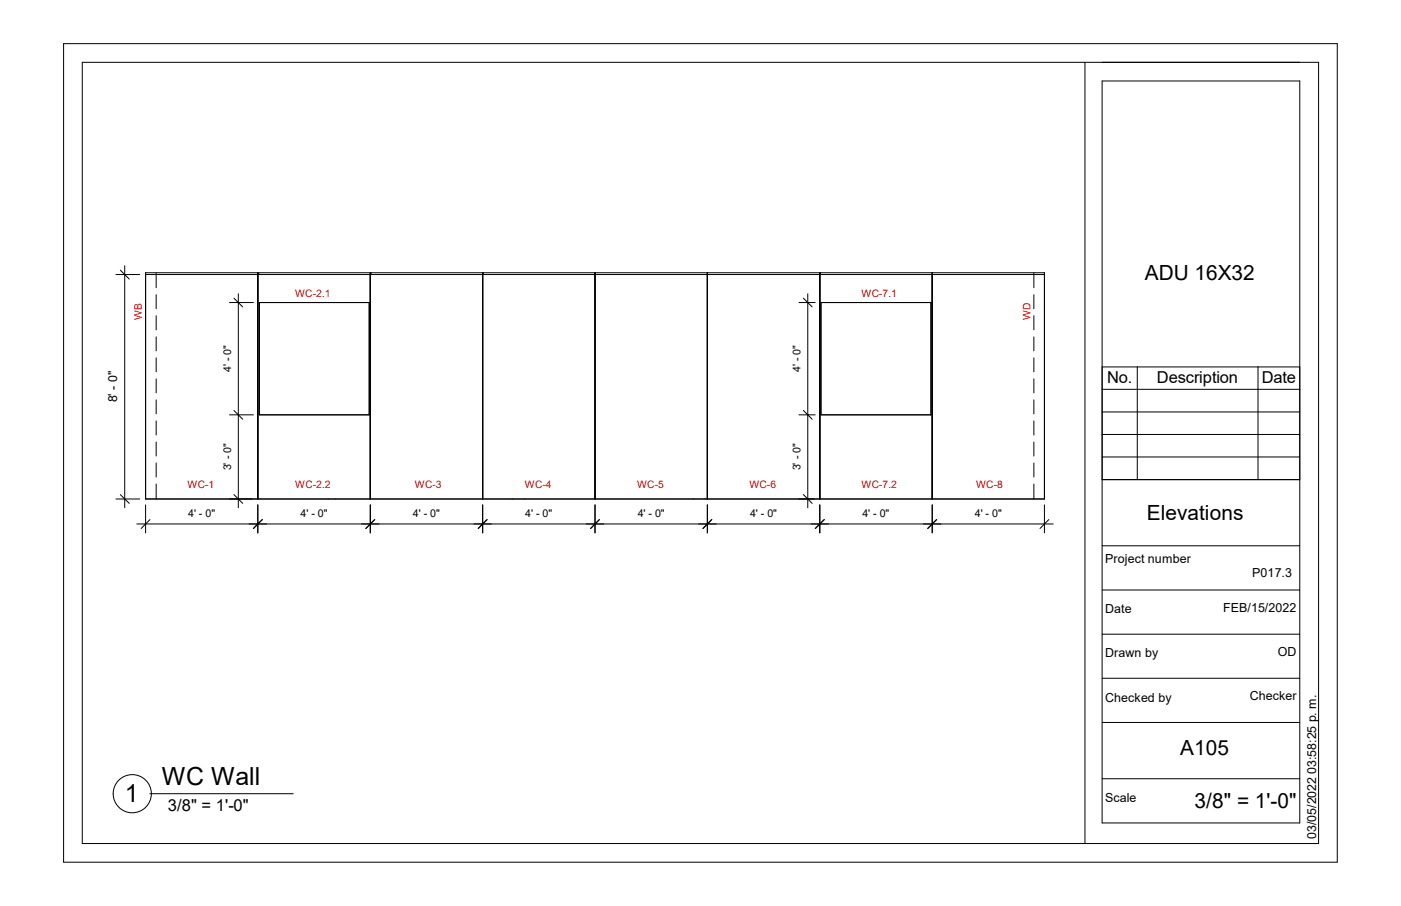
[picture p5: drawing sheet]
<svg xmlns="http://www.w3.org/2000/svg" width="432mm" height="279mm" viewBox="0 0 432 279" stroke-linecap="round" stroke-linejoin="round" font-family="sans-serif">
<g fill="none" stroke="#000" stroke-width=".31">
<path d="M44.9 84.1h34.5v69.8h-34.5zM44.9 84.7h34.5M48.1 84.2v4.5M48.1 90.9v4.3M48.1 97.4v4.3M79.7 84.7v-.6h34.4v69.8h-34.6v-69.2h34.6M79.9 93.3h33.9v34.6h-33.9zM114.3 84.7v-.6h34.4v69.8h-34.5v-69.2h34.5M148.9 84.7v-.6h34.4v69.8h-34.5v-69.2h34.5M183.4 84.7h34.6M183.5 84.1h34.5v69.8h-34.6zM218.1 84.1h34.5v69.8h-34.5z"/>
<path d="M218.1 84.7h34.5M252.9 84.7v-.6h34.4v69.8h-34.6v-69.2h34.6M253 93.3h33.9v34.6h-33.9zM287.4 84.1h34.5v69.8h-34.5zM287.4 84.7h34.5M318.6 84.2v4.5M318.6 90.9v4.3M318.6 97.4v4.3M48.1 103.9v4.3M48.1 110.4v4.3M48.1 116.8v4.4M318.6 103.9v4.3"/>
<path d="M318.6 110.4v4.3M318.6 116.8v4.4M48.1 123.3v4.3M48.1 129.8v4.4M48.1 136.3v4.3M318.6 123.3v4.3M318.6 129.8v4.4M318.6 136.3v4.3M48.1 142.8v4.3M48.1 149.3v4.6M318.6 142.8v4.3M318.6 149.3v4.6"/>
</g>
<g fill="#fff">
<path d="M57.8 147.7h5.4v3.6h-5.4z"/>
<path d="M63.2 147.7h1.1v3.6h-1.1z"/>
<path d="M64.3 147.7h1.8v3.6h-1.8z"/>
<path d="M91 147.7h5.4v3.6h-5.4z"/>
<path d="M96.4 147.7h1.1v3.6h-1.1z"/>
<path d="M97.5 147.7h4.4v3.6h-4.4z"/>
<path d="M127.9 147.7h5.4v3.6h-5.4z"/>
<path d="M133.3 147.7h1.1v3.6h-1.1z"/>
<path d="M134.4 147.7h1.7v3.6h-1.7z"/>
<path d="M161.8 147.7h5.4v3.6h-5.4z"/>
<path d="M167.2 147.7h1.1v3.6h-1.1z"/>
<path d="M168.3 147.7h1.8v3.6h-1.8z"/>
<path d="M196.4 147.7h5.4v3.6h-5.4z"/>
<path d="M201.8 147.7h1.1v3.6h-1.1z"/>
<path d="M202.9 147.7h1.7v3.6h-1.7z"/>
<path d="M231 147.7h5.4v3.6h-5.4z"/>
<path d="M236.4 147.7h1v3.6h-1z"/>
<path d="M237.4 147.7h1.8v3.6h-1.8z"/>
<path d="M265.6 147.7h5.4v3.6h-5.4z"/>
<path d="M271 147.7h1v3.6h-1z"/>
<path d="M272 147.7h4.4v3.6h-4.4z"/>
<path d="M300.9 147.7h5.4v3.6h-5.4z"/>
<path d="M306.3 147.7h1v3.6h-1z"/>
<path d="M307.3 147.7h1.8v3.6h-1.8z"/>
<path d="M91 88.6h5.4v3.6h-5.4z"/>
<path d="M96.4 88.6h1.1v3.6h-1.1z"/>
<path d="M97.5 88.6h4.4v3.6h-4.4z"/>
<path d="M265.6 88.6h5.4v3.6h-5.4z"/>
<path d="M271 88.6h1v3.6h-1z"/>
<path d="M272 88.6h4.4v3.6h-4.4z"/>
</g>
<path d="M44.9 155.7v8.6M79.4 155.7v8.6M42.2 161.6h40M46.2 160.2l-2.7 2.8M80.8 160.2l-2.7 2.8" fill="none" stroke="#000" stroke-width=".31"/>
<path d="M58 156.3h8.3v3.7h-8.3z" fill="#fff"/>
<path d="M79.5 155.7v8.6M114.1 155.7v8.6M76.8 161.6h40M80.9 160.2l-2.8 2.8M115.4 160.2l-2.7 2.8" fill="none" stroke="#000" stroke-width=".31"/>
<path d="M92.6 156.3h8.3v3.7h-8.3z" fill="#fff"/>
<path d="M114.2 155.7v8.6M148.7 155.7v8.6M111.4 161.6h40M115.5 160.2l-2.7 2.8M150.1 160.2l-2.7 2.8" fill="none" stroke="#000" stroke-width=".31"/>
<path d="M127.3 156.3h8.3v3.7h-8.3z" fill="#fff"/>
<path d="M148.8 155.7v8.6M183.3 155.7v8.6M146.1 161.6h40M150.2 160.2l-2.8 2.8M184.7 160.2l-2.7 2.8" fill="none" stroke="#000" stroke-width=".31"/>
<path d="M161.9 156.3h8.3v3.7h-8.3z" fill="#fff"/>
<path d="M183.4 155.7v8.6M218 155.7v8.6M180.7 161.6h40M184.8 160.2l-2.7 2.8M219.3 160.2l-2.7 2.8" fill="none" stroke="#000" stroke-width=".31"/>
<path d="M196.6 156.3h8.3v3.7h-8.3z" fill="#fff"/>
<path d="M218.1 155.7v8.6M252.6 155.7v8.6M215.3 161.6h40.1M219.4 160.2l-2.7 2.8M254 160.2l-2.8 2.8" fill="none" stroke="#000" stroke-width=".31"/>
<path d="M231.2 156.3h8.3v3.7h-8.3z" fill="#fff"/>
<path d="M252.7 155.7v8.6M287.3 155.7v8.6M250 161.6h40M254.1 160.2l-2.8 2.8M288.6 160.2l-2.7 2.8" fill="none" stroke="#000" stroke-width=".31"/>
<path d="M265.8 156.3h8.3v3.7h-8.3z" fill="#fff"/>
<path d="M287.4 155.7v8.6M321.9 155.7v8.6M284.6 161.6h40M288.7 160.2l-2.7 2.8M323.3 160.2l-2.8 2.8" fill="none" stroke="#000" stroke-width=".31"/>
<path d="M300.4 156.3h8.3v3.7h-8.3z" fill="#fff"/>
<path d="M70.7 93.3h7.4M72.1 91.9l2.7 2.8M73.4 90.6v66M70.7 127.9h7.4M72.1 126.6l2.7 2.7M70.7 153.9h7M72.1 152.5l2.7 2.7" fill="none" stroke="#000" stroke-width=".31"/>
<g fill="#fff">
<path d="M68.2 136.7h3.8v8.4h-3.8z"/>
<path d="M68.2 106.4h3.8v8.5h-3.8z"/>
</g>
<path d="M246.3 93.3h4.9M247.6 91.9l2.7 2.8M249 90.6v66M246.3 127.9h4.9M247.6 126.6l2.7 2.7M246.3 153.9h4.6M247.6 152.5l2.7 2.7" fill="none" stroke="#000" stroke-width=".31"/>
<g fill="#fff">
<path d="M243.7 136.7h3.8v8.4h-3.8z"/>
<path d="M243.7 106.4h3.8v8.5h-3.8z"/>
<path d="M40.8 93.5h3.6v5.3h-3.6z"/>
<path d="M314.7 93.4h3.6v5.4h-3.6z"/>
</g>
<path d="M35.7 84.7h7.4M37.1 83.3l2.7 2.8M38.4 82v74.6M35.7 153.9h7.4M37.1 152.5l2.7 2.7" fill="none" stroke="#000" stroke-width=".31"/>
<path d="M32.6 114.4h4.4v9.8h-4.4z" fill="#fff"/>
<path d="M19.6 13.5h392.6v252.4h-392.6zM25.4 19.2h381v240.9h-381zM334.4 19.2v240.9M339.7 25h60.9v228.8h-60.9zM339.7 147.9h60.9M339.7 168.3h60.9M339.7 181.9h60.9M339.7 195.6h60.9M339.7 209.2h60.9M339.7 222.8h60.9M339.7 240.2h60.9" fill="none" stroke="#000" stroke-width=".31"/>
<g fill="#fff">
<path d="M340.7 243.9h9.6v4.3h-9.6z"/>
<path d="M340.7 212.9h20.4v4.4h-20.4z"/>
<path d="M340.7 199.3h16.3v4.3h-16.3z"/>
<path d="M340.7 185.7h8.1v4.3h-8.1z"/>
<path d="M340.7 170.3h26.4v4.3h-26.4z"/>
</g>
<g fill="none" stroke="#000" stroke-width=".31">
<path d="M339.7 113.2h60.9v34.7h-60.9zM350.5 113.2v34.7M387.7 113.2v34.7M339.7 134h60.9M339.7 127h60.9M339.7 120.1h60.9M339.7 140.9h60.9M46.2 244.8h44.2"/>
<circle cx="40.8" cy="244.8" r="5.9"/>
</g>
<g font-size="7.7">
<text x="49.9" y="242">WC Wall</text>
<text x="38.4" y="247.4">1</text>
</g>
<g font-size="6.4">
<text x="352.8" y="86.3">ADU 16X32</text>
<text x="353.5" y="160.4">Elevations</text>
<text x="363.7" y="232.8">A105</text>
<text x="368.2" y="249.1">3/8&quot; = 1'-0&quot;</text>
</g>
<g font-size="5.1">
<text x="341.2" y="118.2">No.</text>
<text x="356.6" y="118.2">Description</text>
<text x="388.9" y="118.2">Date</text>
<text x="51.8" y="250.2">3/8&quot; = 1'-0&quot;</text>
</g>
<g font-size="3.8">
<text x="36.2" y="124.1" transform="rotate(-90 36.2 124.1)">8' - 0&quot;</text>
<text x="340.7" y="173.7">Project number</text>
<text x="386" y="177.8">P017.3</text>
<text x="340.7" y="189.1">Date</text>
<text x="377" y="188.6">FEB/15/2022</text>
<text x="340.7" y="202.7">Drawn by</text>
<text x="393.9" y="202.2">OD</text>
<text x="385.2" y="215.8">Checker</text>
<text x="340.7" y="216.4">Checked by</text>
<text x="340.7" y="247.4">Scale</text>
<text x="405.7" y="258.7" transform="rotate(-90 405.7 258.7)">03/05/2022 03:58:25 p. m.</text>
</g>
<g font-size="3.3">
<text x="71.2" y="114.8" transform="rotate(-90 71.2 114.8)">4' - 0&quot;</text>
<text x="246.7" y="114.8" transform="rotate(-90 246.7 114.8)">4' - 0&quot;</text>
<text x="71.2" y="145.1" transform="rotate(-90 71.2 145.1)">3' - 0&quot;</text>
<text x="246.7" y="145.1" transform="rotate(-90 246.7 145.1)">3' - 0&quot;</text>
<text x="58" y="159.3">4' - 0&quot;</text>
<text x="92.6" y="159.3">4' - 0&quot;</text>
<text x="127.3" y="159.3">4' - 0&quot;</text>
<text x="161.9" y="159.3">4' - 0&quot;</text>
<text x="196.6" y="159.3">4' - 0&quot;</text>
<text x="231.2" y="159.3">4' - 0&quot;</text>
<text x="265.8" y="159.3">4' - 0&quot;</text>
<text x="300.4" y="159.3">4' - 0&quot;</text>
</g>
<g font-size="3.2" fill="#f00">
<text x="91" y="91.4">WC</text>
<text x="96.4" y="91.4">-</text>
<text x="97.5" y="91.4">2.1</text>
<text x="265.6" y="91.4">WC-7.1</text>
<text x="43.7" y="98.8" transform="rotate(-90 43.7 98.8)">WB</text>
<text x="317.6" y="98.8" transform="rotate(-90 317.6 98.8)">WD</text>
<text x="57.8" y="150.5">WC</text>
<text x="63.2" y="150.5">-</text>
<text x="64.3" y="150.5">1</text>
<text x="91" y="150.5">WC-</text>
<text x="97.5" y="150.5">2.2</text>
<text x="127.9" y="150.5">WC</text>
<text x="133.3" y="150.5">-</text>
<text x="134.4" y="150.5">3</text>
<text x="161.8" y="150.5">WC</text>
<text x="167.2" y="150.5">-</text>
<text x="168.3" y="150.5">4</text>
<text x="196.4" y="150.5">WC</text>
<text x="201.8" y="150.5">-</text>
<text x="202.9" y="150.5">5</text>
<text x="231" y="150.5">WC</text>
<text x="236.4" y="150.5">-</text>
<text x="237.5" y="150.5">6</text>
<text x="265.6" y="150.5">WC-7.2</text>
<text x="300.9" y="150.5">WC</text>
<text x="306.3" y="150.5">-</text>
<text x="307.3" y="150.5">8</text>
</g>
</svg>
